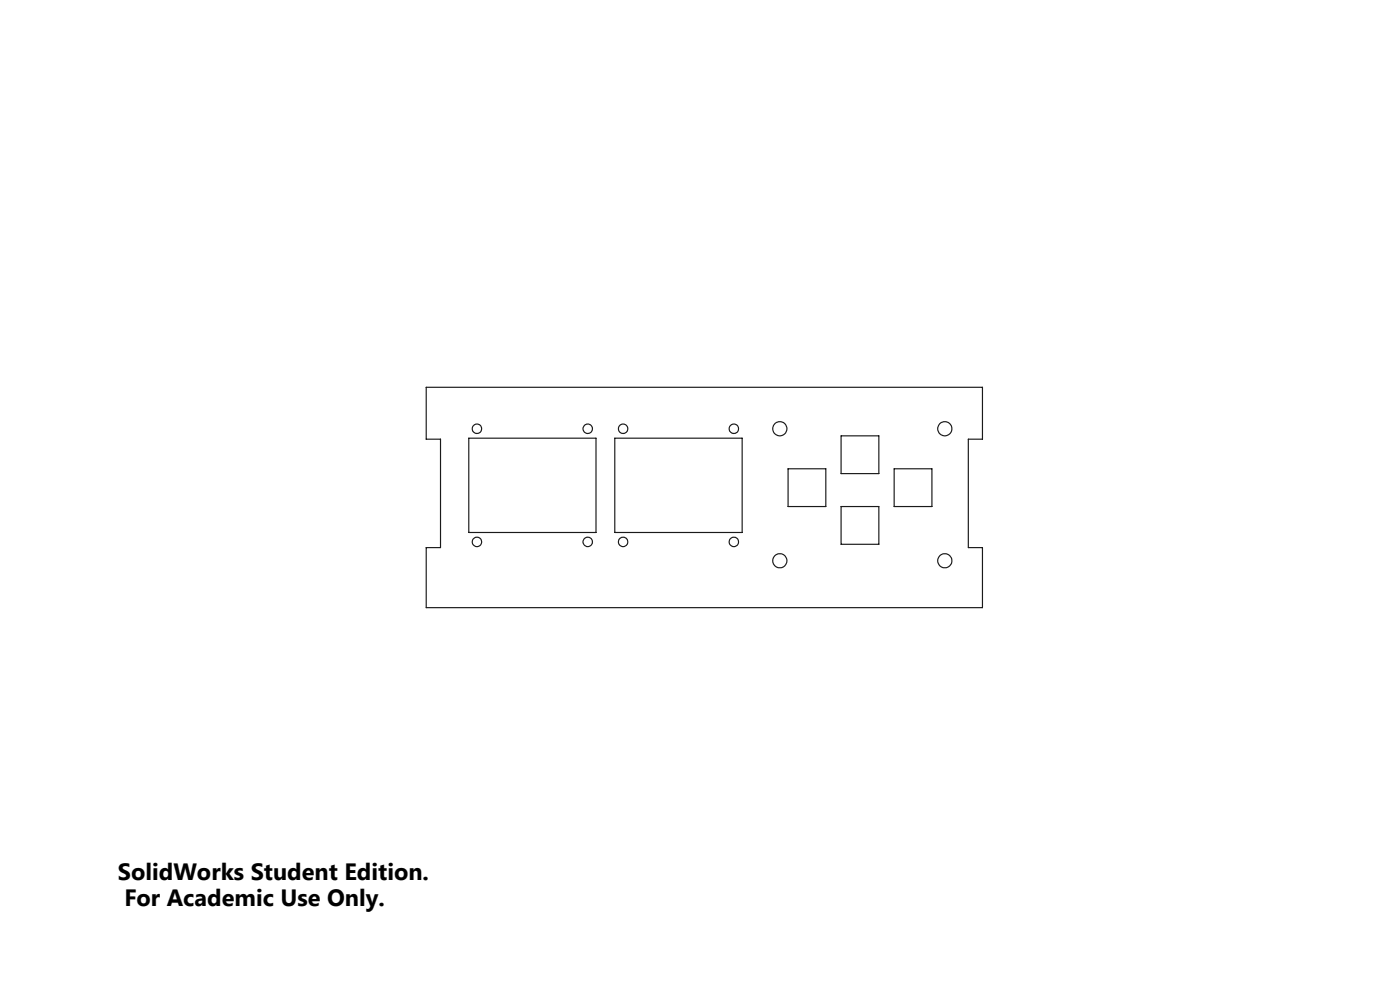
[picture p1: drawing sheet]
<svg xmlns="http://www.w3.org/2000/svg" width="297mm" height="210mm" viewBox="0 0 297 210" stroke-linecap="round" stroke-linejoin="round" font-family="sans-serif">
<g fill="none" stroke="#191924" stroke-width=".25">
<path d="M90.4 82.2h118v11h-3v23h3v12.7h-118v-12.7h3.1v-23h-3.1zM99.4 92.9h27v20.1h-27zM130.4 92.9h27v20.1h-27zM167.2 99.4h8v8h-8zM178.4 92.5h8v8h-8zM189.7 99.4h8v8h-8zM178.4 107.4h8v8.1h-8z"/>
<circle cx="101.2" cy="91" r="1"/>
<circle cx="124.7" cy="91" r="1"/>
<circle cx="132.2" cy="90.9" r=".99"/>
<circle cx="155.7" cy="90.9" r=".99"/>
<circle cx="165.4" cy="90.9" r="1.51"/>
<circle cx="200.4" cy="90.9" r="1.51"/>
<circle cx="101.2" cy="114.9" r="1"/>
<circle cx="124.7" cy="114.9" r="1"/>
<circle cx="132.2" cy="114.9" r=".99"/>
<circle cx="155.7" cy="114.9" r=".99"/>
<circle cx="165.4" cy="118.9" r="1.51"/>
<circle cx="200.4" cy="118.9" r="1.51"/>
</g>
<g font-size="5">
<text x="25" y="186.7">SolidWorks Student Edition.</text>
<text x="26.4" y="192.2">For Academic Use Only.</text>
</g>
</svg>
